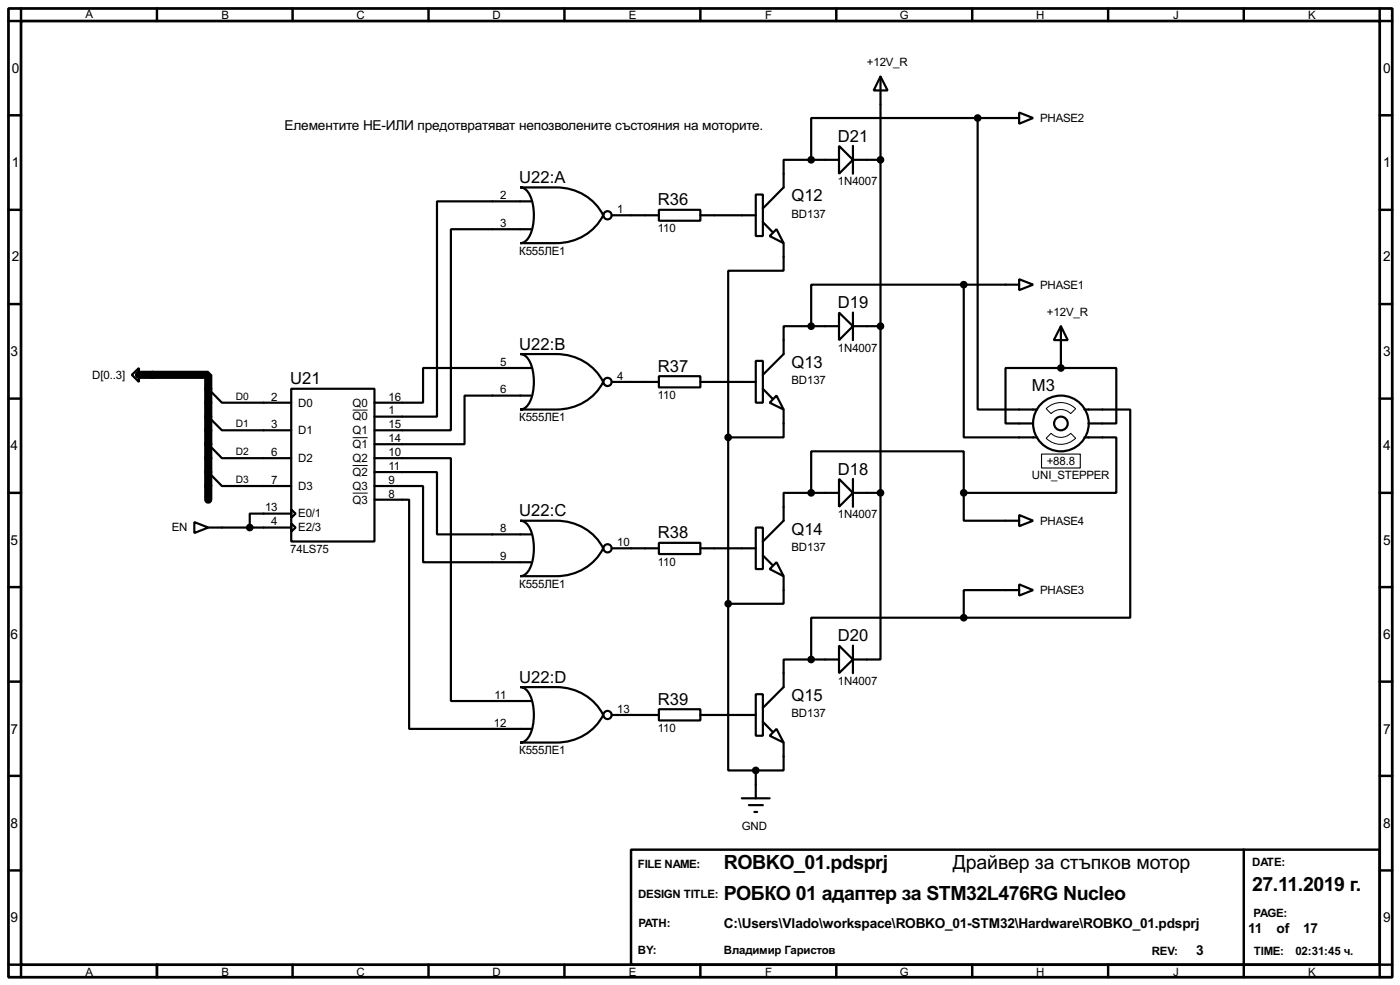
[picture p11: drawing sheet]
<svg xmlns="http://www.w3.org/2000/svg" width="256mm" height="180mm" viewBox="0 0 256 180" stroke-linecap="round" stroke-linejoin="round" font-family="sans-serif">
<path d="M1.6 1.6h253.5v177.3h-253.5zM3.9 3.9h248.9v172.7h-248.9z" fill="none" stroke="#000" stroke-width=".5"/>
<g fill="none" stroke="#000" stroke-width=".45">
<path d="M3.9 1.6v2.3h-2.3M28.8 1.6v2.3M53.6 1.6v2.3M78.5 1.6v2.3M103.4 1.6v2.3M128.3 1.6v2.3M153.2 1.6v2.3M178.1 1.6v2.3M203 1.6v2.3M227.9 1.6v2.3M252.8 1.6v2.3h2.3M1.6 21.1h2.3"/>
<path d="M1.6 38.4h2.3M252.8 21.1h2.3M252.8 38.4h2.3M1.6 55.7h2.3M252.8 55.7h2.3M1.6 73h2.3M252.8 73h2.3M1.6 90.2h2.3M252.8 90.2h2.3M1.6 107.5h2.3M252.8 107.5h2.3M1.6 124.8h2.3"/>
<path d="M252.8 124.8h2.3M1.6 142h2.3M1.6 159.3h2.3M115.6 155.5h137.2v21.1h-137.2zM227.9 155.5v23.4M252.8 142h2.3M252.8 159.3h2.3M1.6 176.6h2.3v2.3M28.8 176.6v2.3M53.6 176.6v2.3M78.5 176.6v2.3M103.4 176.6v2.3"/>
<path d="M128.3 176.6v2.3M153.2 176.6v2.3M178.1 176.6v2.3M203 176.6v2.3M255.1 176.6h-2.3v2.3"/>
</g>
<path d="M25.5 68.6h12.7v22.9" fill="none" stroke="#000" stroke-width="1.5"/>
<g fill="none" stroke="#000" stroke-width=".4">
<path d="M161.3 14l1.3 2.6h-2.5zM161.3 14v76.2M95.3 34.3h6.6a9.5 9.5 0 0 1 8.6 5.1 9.5 9.5 0 0 1-8.6 5.1h-6.6a2.17 2.17 0 0 0 1.8-1.5 9.3 9.3 0 0 0-.3-7.8l-1-.8zM97.3 36.9h-17.2v39.4h-11.5M112.1 39.4h8.6M120.7 38.4h7.6v2h-7.6zM128.3 39.4h10.2M138.5 35.6h1.3v7.6h-1.3zM148.6 29.3h-5v5l-3.8 3.9M148.6 29.3h5.1M153.7 26.7l2.6 2.6-2.6 2.5zM156.3 29.3h5"/>
<path d="M156.3 26.7v5.1M179.1 21.6v53.4h10.9M179.1 21.6h-30.5v7.7M179.1 21.6h7.6M186.7 20.6l2.6 1-2.6 1.1zM97.3 42h-14.7v36.8h-14M139.8 40.7l1.7 1.8M141 43.2l1.3-1.2 1.3 2.5zM143.6 44.5v5.1h-10.2v30.5M148.6 59.7h-5v5.1l-3.8 3.8M148.6 59.7h5.1M153.7 57.2l2.6 2.5-2.6 2.6z"/>
<path d="M156.3 59.7h5M156.3 57.2v5.1M176.6 52.1v28h13.4M176.6 52.1h-28v7.6M176.6 52.1h10.1M186.7 51.1l2.6 1-2.6 1zM194.4 59.7l1.2 2.6h-2.5zM194.4 59.7v7.7M24.2 68.6l1.3-1.2v2.5zM38.2 71.2l2.5 2.5h12.7M38.2 76.3l2.5 2.5h12.7M53.4 71.2h15.2v27.9h-15.2z"/>
<path d="M95.3 64.8h6.6a9.5 9.5 0 0 1 8.6 5.1 9.4 9.4 0 0 1-8.6 5.1h-6.6a2.18 2.18 0 0 0 1.8-1.5 9.3 9.3 0 0 0-.3-7.8l-1-.8zM97.3 67.4h-19.8v6.3h-8.9M97.3 72.4h-12.2v8.9h-16.5M112.1 69.9h8.6M120.7 68.9h7.6v2h-7.6zM128.3 69.9h10.2M138.5 66.1h1.3v7.6h-1.3zM139.8 71.2l1.7 1.8M142.3 72.4l1.3 2.6-2.6-1.3zM143.6 75v5.1h-10.2M194.4 67.4h10.1v10.1h-5.1M194.4 67.4h-10.2v10.1h5.1"/>
<path d="M198.7 75h8.4v38.1h-30.5M35.6 95.6l2.6 1-2.6 1zM38.2 81.3l2.5 2.6h12.7M38.2 86.4l2.5 2.6h12.7M38.2 96.6h15.2M53.4 93.3l.8 .7-.8 .8zM53.4 95.8l.8 .8-.8 .7zM53.4 94h-7.6v2.6M68.6 86.4h11.5v11.4h17.2M68.6 89h8.9v13.9h19.8M68.6 83.9h14v44.4h14.7M68.6 91.5h6.4v41.9h22.3"/>
<path d="M95.3 95.3h6.6a9.4 9.4 0 0 1 8.6 5.1 9.5 9.5 0 0 1-8.6 5.1h-6.6a2.17 2.17 0 0 0 1.8-1.5 9.3 9.3 0 0 0-.3-7.8l-1-.8zM120.7 99.4h7.6v2h-7.6zM133.4 80.1v30.4M138.5 96.6h1.3v7.6h-1.3zM148.6 90.2h-5v5.1l-3.8 3.8M148.6 90.2v-7.6h28v7.6M148.6 90.2h5.1M153.7 87.7l2.6 2.5-2.6 2.6zM156.3 90.2h5M156.3 87.7v5.1M161.3 90.2v30.5h-5M176.6 90.2v5.1h10.1"/>
<path d="M186.7 94.3l2.6 1-2.6 1zM198.7 80.1h5.8v10.1h-27.9M112.1 100.4h8.6M128.3 100.4h10.2M133.4 110.5v30.5h5.1M139.8 101.7l1.7 1.7M141 104.2l1.3-1.3 1.3 2.6zM143.6 105.5v5h-10.2M153.7 118.2l2.6 2.5-2.6 2.5zM156.3 118.2v5M176.6 113.1h-28v7.6M186.7 107l2.6 1-2.6 1z"/>
<path d="M186.7 108h-10.1v5.1M95.3 125.8h6.6a9.5 9.5 0 0 1 8.6 5.1 9.4 9.4 0 0 1-8.6 5h-6.6a2.16 2.16 0 0 0 1.8-1.5 9.3 9.3 0 0 0-.3-7.8l-1-.7zM112.1 130.9h8.6M120.7 129.8h7.6v2.1h-7.6zM128.3 130.9h10.2M138.5 127.1h1.3v7.6h-1.3zM139.8 132.1l1.7 1.8M142.3 133.4l1.3 2.5-2.6-1.2zM143.6 135.9v5.1h-5.1M148.6 120.7h-5v5.1l-3.8 3.8M148.6 120.7h5.1M135.9 146.1h5.1"/>
<path d="M137.2 147.4h2.6M138.2 148.6h.5M138.5 141v5.1"/>
<circle cx="111.3" cy="39.4" r=".75"/>
<circle cx="111.3" cy="69.9" r=".75"/>
<circle cx="194.3" cy="77.5" r="5.1"/>
<circle cx="194.3" cy="77.5" r="1.25"/>
<circle cx="111.3" cy="100.4" r=".75"/>
<circle cx="111.3" cy="130.9" r=".75"/>
</g>
<path d="M64.6 75.1h2.8M191.7 74.8a3.8 3.8 0 0 1 5.4 0l-.9 .9a2.54 2.54 0 0 0-3.6 0zM64.6 80.1h2.8M64.6 85.2h2.8M64.6 90.3h2.8M191.7 80.2l.9-.9a2.54 2.54 0 0 0 3.6 0l.9 .9a3.8 3.8 0 0 1-5.4 0z" fill="none" stroke="#000" stroke-width=".18"/>
<g fill="#000" stroke="#000" stroke-width=".4">
<circle cx="148.6" cy="29.3" r=".5"/>
<circle cx="161.3" cy="29.3" r=".5"/>
<circle cx="179.1" cy="21.6" r=".5"/>
<circle cx="148.6" cy="59.7" r=".5"/>
<circle cx="161.3" cy="59.7" r=".5"/>
<circle cx="176.5" cy="52.1" r=".5"/>
<circle cx="194.3" cy="67.4" r=".5"/>
<circle cx="45.7" cy="96.6" r=".5"/>
<circle cx="133.4" cy="80.1" r=".5"/>
<circle cx="148.6" cy="90.2" r=".5"/>
<circle cx="161.3" cy="90.2" r=".5"/>
<circle cx="176.5" cy="90.2" r=".5"/>
<circle cx="133.4" cy="110.5" r=".5"/>
<circle cx="176.5" cy="113.1" r=".5"/>
<circle cx="148.6" cy="120.7" r=".5"/>
<circle cx="138.4" cy="141" r=".5"/>
</g>
<path d="M190.8 83.1h7.1v2.6h-7.1z" fill="none" stroke="#000" stroke-width=".2"/>
<g font-size="4">
<text x="132.6" y="159.1">ROBKO_01.pdsprj</text>
<text x="174.6" y="159.1">Драйвер за стъпков мотор</text>
<text x="132.6" y="164.8">РОБКО 01 адаптер за STM32L476RG Nucleo</text>
<text x="229.4" y="163.1">27.11.2019 г.</text>
</g>
<g font-size="3.4">
<text x="153.5" y="25.9">D21</text>
<text x="95.1" y="33.5">U22:A</text>
<text x="120.5" y="37.6">R36</text>
<text x="145" y="36.9">Q12</text>
<text x="153.5" y="56.4">D19</text>
<text x="95.1" y="64">U22:B</text>
<text x="53.2" y="70.4">U21</text>
<text x="120.5" y="68.1">R37</text>
<text x="145" y="67.4">Q13</text>
<text x="189.1" y="71.5">M3</text>
<text x="153.5" y="86.9">D18</text>
<text x="95.1" y="94.5">U22:C</text>
<text x="120.5" y="98.6">R38</text>
<text x="145" y="97.9">Q14</text>
<text x="153.5" y="117.4">D20</text>
<text x="95.1" y="125">U22:D</text>
<text x="120.5" y="129">R39</text>
<text x="145" y="128.3">Q15</text>
</g>
<g font-size="2.8">
<text x="2.2" y="13.4">0</text>
<text x="253.4" y="13.4">0</text>
<text x="52.1" y="23.8">Елементите НЕ-ИЛИ предотвратяват непозволените състояния на моторите.</text>
<text x="2.2" y="30.6">1</text>
<text x="253.4" y="30.6">1</text>
<text x="2.2" y="47.9">2</text>
<text x="253.4" y="47.9">2</text>
<text x="1.9" y="65.2">3</text>
<text x="253.4" y="65.2">3</text>
<text x="1.9" y="82.4">4</text>
<text x="253.4" y="82.4">4</text>
<text x="1.9" y="99.7">5</text>
<text x="253.4" y="99.7">5</text>
<text x="1.9" y="117">6</text>
<text x="253.4" y="117">6</text>
<text x="1.9" y="134.3">7</text>
<text x="253.4" y="134.3">7</text>
<text x="1.9" y="151.5">8</text>
<text x="253.4" y="151.5">8</text>
<text x="1.9" y="168.8">9</text>
<text x="132.6" y="169.8">C:\Users\Vlado\workspace\ROBKO_01-STM32\Hardware\ROBKO_01.pdsprj</text>
<text x="228.7" y="170.8">11</text>
<text x="233.9" y="170.8">of</text>
<text x="238.7" y="170.8">17</text>
<text x="253.4" y="168.8">9</text>
<text x="219.1" y="174.9">3</text>
</g>
<g font-size="2.4">
<text x="15.7" y="3.2">A</text>
<text x="40.6" y="3.5">B</text>
<text x="65.3" y="3.5">C</text>
<text x="90.2" y="3.5">D</text>
<text x="115.2" y="3.5">E</text>
<text x="140.2" y="3.5">F</text>
<text x="164.9" y="3.5">G</text>
<text x="189.8" y="3.5">H</text>
<text x="214.9" y="3.5">J</text>
<text x="239.7" y="3.5">K</text>
<text x="158.8" y="12.2">+12V_R</text>
<text x="190.6" y="22.3">PHASE2</text>
<text x="153.5" y="33.9">1N4007</text>
<text x="91.6" y="36.5">2</text>
<text x="91.6" y="41.6">3</text>
<text x="113.1" y="39">1</text>
<text x="145" y="39.9">BD137</text>
<text x="95.1" y="46.6">К555ЛЕ1</text>
<text x="120.5" y="42.5">110</text>
<text x="190.6" y="52.8">PHASE1</text>
<text x="191.8" y="57.9">+12V_R</text>
<text x="153.5" y="64.4">1N4007</text>
<text x="16.9" y="69.3">D[0..3]</text>
<text x="91.6" y="67">5</text>
<text x="91.6" y="72">6</text>
<text x="113.1" y="69.5">4</text>
<text x="145" y="70.3">BD137</text>
<text x="49.7" y="73.3">2</text>
<text x="54.7" y="74.4">D0</text>
<text x="64.6" y="74.4">Q0</text>
<text x="64.6" y="76.9">Q0</text>
<text x="71.2" y="73.3">16</text>
<text x="71.2" y="75.8">1</text>
<text x="95.1" y="77.1">К555ЛЕ1</text>
<text x="120.5" y="73">110</text>
<text x="49.7" y="78.3">3</text>
<text x="49.7" y="83.5">6</text>
<text x="54.7" y="79.5">D1</text>
<text x="64.6" y="79.5">Q1</text>
<text x="64.6" y="82">Q1</text>
<text x="71.2" y="78.3">15</text>
<text x="71.2" y="80.9">14</text>
<text x="71.2" y="83.5">10</text>
<text x="49.7" y="88.5">7</text>
<text x="54.7" y="84.6">D2</text>
<text x="54.7" y="89.6">D3</text>
<text x="64.6" y="84.6">Q2</text>
<text x="64.6" y="87.1">Q2</text>
<text x="64.6" y="89.6">Q3</text>
<text x="71.2" y="86">11</text>
<text x="71.2" y="88.5">9</text>
<text x="189.1" y="87.7">UNI_STEPPER</text>
<text x="191.8" y="85">+88.8</text>
<text x="48.6" y="93.6">13</text>
<text x="54.7" y="94.7">E0/1</text>
<text x="64.6" y="92.2">Q3</text>
<text x="71.2" y="91.1">8</text>
<text x="153.5" y="94.9">1N4007</text>
<text x="31.5" y="97.3">EN</text>
<text x="49.7" y="96.2">4</text>
<text x="53.2" y="101.2">74LS75</text>
<text x="54.7" y="97.3">E2/3</text>
<text x="91.6" y="97.4">8</text>
<text x="113.1" y="100">10</text>
<text x="145" y="100.8">BD137</text>
<text x="190.6" y="96">PHASE4</text>
<text x="91.6" y="102.5">9</text>
<text x="95.1" y="107.6">К555ЛЕ1</text>
<text x="120.5" y="103.5">110</text>
<text x="190.6" y="108.7">PHASE3</text>
<text x="153.5" y="125.3">1N4007</text>
<text x="90.6" y="127.9">11</text>
<text x="113.1" y="130.5">13</text>
<text x="145" y="131.3">BD137</text>
<text x="90.5" y="133">12</text>
<text x="120.5" y="134">110</text>
<text x="95.1" y="138">К555ЛЕ1</text>
<text x="135.9" y="151.9">GND</text>
<text x="116.9" y="158.9">FILE NAME:</text>
<text x="229.4" y="158.4">DATE:</text>
<text x="116.9" y="164.3">DESIGN TITLE:</text>
<text x="229.7" y="167.8">PAGE:</text>
<text x="117" y="169.7">PATH:</text>
<text x="15.7" y="178.6">A</text>
<text x="40.6" y="178.6">B</text>
<text x="65.3" y="178.6">C</text>
<text x="90.2" y="178.6">D</text>
<text x="115.2" y="178.6">E</text>
<text x="116.9" y="174.7">BY:</text>
<text x="132.6" y="174.7">Владимир Гаристов</text>
<text x="140.2" y="178.6">F</text>
<text x="164.9" y="178.6">G</text>
<text x="189.8" y="178.6">H</text>
<text x="211" y="174.7">REV:</text>
<text x="214.9" y="178.6">J</text>
<text x="229.7" y="174.7">TIME:</text>
<text x="237.3" y="174.7">02:31:45 ч.</text>
<text x="239.7" y="178.6">K</text>
</g>
<g font-size="2.1">
<text x="43.2" y="73.2">D0</text>
<text x="43.2" y="78.2">D1</text>
<text x="43.2" y="83.3">D2</text>
<text x="43.2" y="88.4">D3</text>
</g>
</svg>
